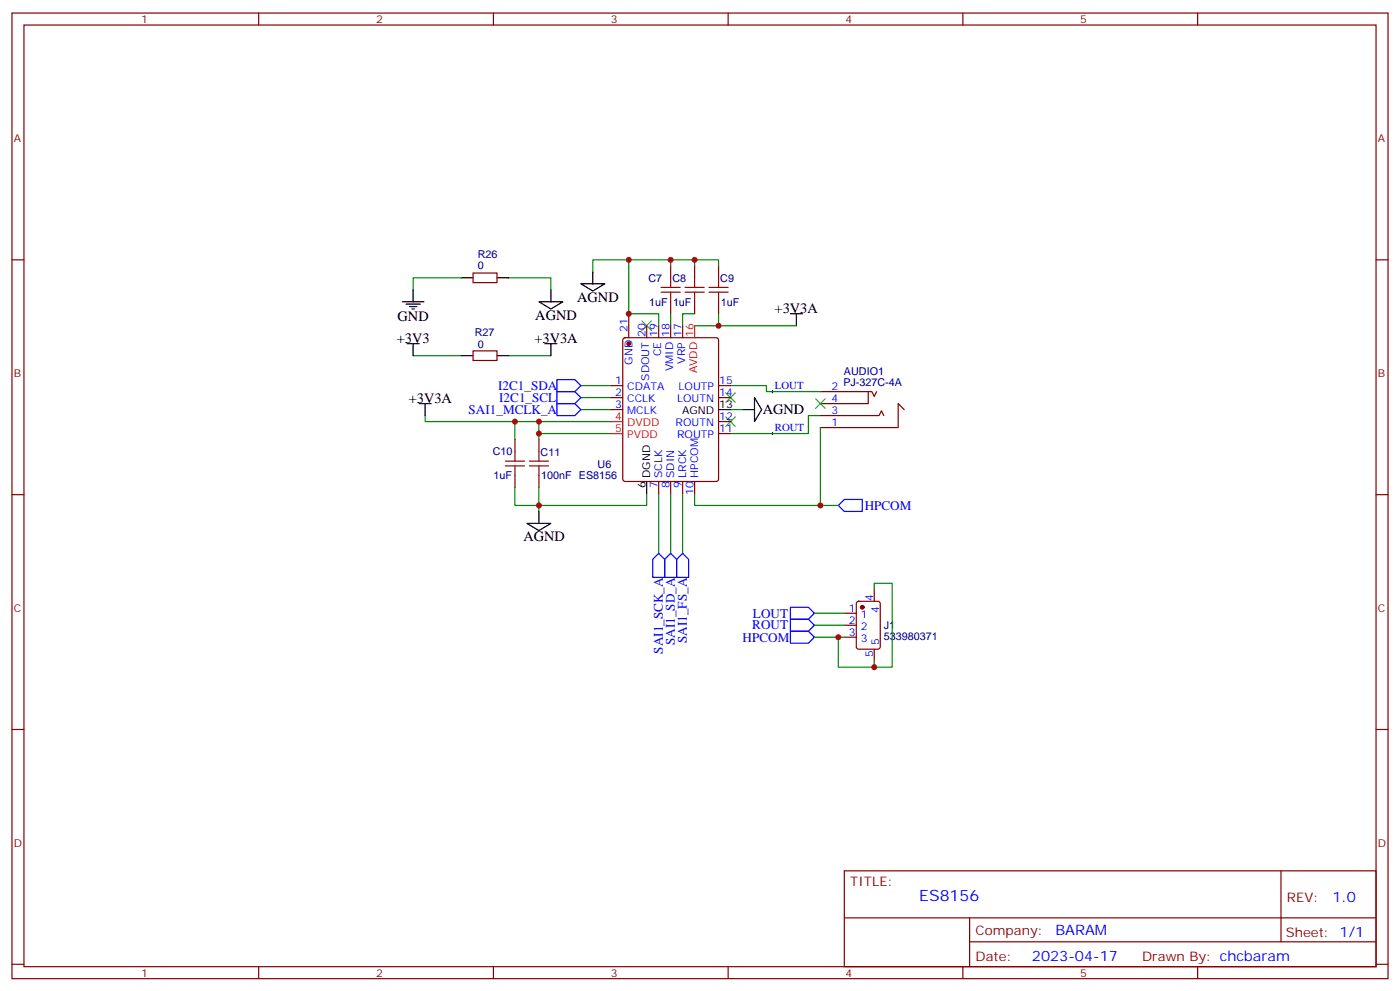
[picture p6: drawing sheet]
<svg xmlns="http://www.w3.org/2000/svg" width="412mm" height="292mm" viewBox="0 0 412 292" stroke-linecap="round" stroke-linejoin="round" font-family="sans-serif">
<g fill="none" stroke="#870000" stroke-width=".35">
<path d="M3.5 3.8h405.4v284.4h-405.4zM7.1 7.4h398.2v277.3h-398.2zM76.2 3.8v3.6M145.3 3.8v3.6M214.5 3.8v3.6M283.6 3.8v3.6M352.8 3.8v3.6M3.5 76.5h3.6M197.6 78.3v3.5M204.6 78.3v3.5M211.7 78.3v3.5M405.3 76.5h3.6"/>
<path d="M139.3 80.4h7.1v2.8h-7.1zM183.7 99.7l.4-.3h26.9l.6 .5 .1 41.2-.5 .6-27.1 .1-.6-.5-.1-41.1zM185.2 92.4v7M190.5 95.9v3.5M194 95.9v3.5M197.6 88.9v3.5M197.6 95.9v3.5M201.1 95.9v3.5M204.6 88.9v3.5M211.7 88.9v3.5M139.3 103.3h7.1v2.9h-7.1zM179.9 113.6h3.5"/>
<path d="M179.9 117.1h3.5M211.7 113.6h3.5M211.7 117.1h3.5M241.7 115.3h15.1l.7 1.4 .7-1.4M255.8 115.3v3.6h-14.1M151.7 129.4v3.6M158.7 129.4v3.6M179.9 120.6h3.5M211.7 127.7h3.5M211.7 124.1h3.5M241.7 122.4h17.2l.7-1.4 .7 1.4M266.3 120.6l-1.7-1.7v7h-22.9"/>
<path d="M3.5 145.7h3.6M151.7 140v3.5M158.7 140v3.5M194 141.8v3.5M197.6 141.8v3.5M201.1 141.8v3.5M204.6 141.8v3.5M405.3 145.7h3.6M252.5 177.3l.4-.2h5.7l.6 .4 .1 13-.5 .6-5.9 .1-.6-.5-.1-12.9zM257.5 173.5v3.6M248.7 180.6h3.5M248.7 184.1h3.5"/>
<path d="M248.7 187.6h3.5M257.5 191.2v3.5M3.5 214.8h3.6M405.3 214.8h3.6M248.7 256.4h156.6v28.3h-156.6zM377.3 256.5v20.8M248.7 270.3h156.5M285.6 277.3h119.6M285.6 270.3v14.1M3.5 284h3.6M76.2 284.7v3.5M145.3 284.7v3.5"/>
<path d="M214.5 284.7v3.5M283.6 284.7v3.5M352.8 284.7v3.5M405.3 284h3.6"/>
</g>
<g fill="none" stroke="#008700" stroke-width=".35">
<path d="M185.2 76.5h-10.6v3.5M197.6 76.5h-12.4v15.9h8.8v3.5M197.6 78.3v-1.8h7v1.8M204.6 76.5h7.1v1.8M135.8 81.8h-14.1v3.5M149.9 81.8h12.4v3.5M197.6 92.4v3.5M204.6 92.4h-3.5v3.5M211.7 92.4v3.5h-7.1M211.7 95.9h22.9M121.7 104.7h14.1M149.9 104.7h12.4"/>
<path d="M171.1 117.1h8.8M171.1 113.6h8.8M215.2 113.6h10.6v1.7h15.9M125.2 122.4v1.7h26.5M158.7 124.1v3.6M171.1 120.6h8.8M179.9 127.7h-21.2v1.7M179.9 124.1h-28.2v5.3M215.2 120.6h3.5M241.7 122.4h-3.6v5.3h-22.9M241.7 125.9v22.9h-37.1v-3.5M151.7 143.5v5.3h7v-5.3"/>
<path d="M190.5 145.3v3.5h-31.8v1.8M194 145.3v17.6M197.6 145.3v17.6M201.1 145.3v17.6M241.7 148.8h5.2M257.5 173.5v-1.7h5.3v24.7h-5.3v-1.8M239.9 180.6h8.8M239.9 184.1h8.8M239.9 187.6h8.8M246.9 187.6v8.9h10.6"/>
</g>
<g fill="none" stroke="#000" stroke-width=".35">
<path d="M118.5 88.9h6.4M119.6 89.6h4.2M120.6 90.3h2.2M121.4 91h.7M121.7 85.3v3.6M135.8 81.8h3.5M146.4 81.8h3.5M158.7 88.9h7.1l-3.5 2.1zM162.3 85.3v3.6M171.1 83.6h7.1l-3.6 2.1zM174.6 80v3.6M232.8 92.4h3.6"/>
<path d="M234.6 92.4v3.5M119.9 101.2h3.6M121.7 101.2v3.5M123.5 118.9h3.5M125.2 118.9v3.5M135.8 104.7h3.5M146.4 104.7h3.5M160.5 101.2h3.5M162.3 101.2v3.5M222.2 117.1l2.2 3.5-2.2 3.5zM211.7 120.6h3.5M218.7 120.6h3.5"/>
<path d="M155.2 154.1h7.1l-3.6 2.1zM158.7 150.6v3.5M190.5 141.8v3.5"/>
</g>
<path d="M227.2 115.3h.7M227.5 115v.7M227.2 127.7h.7M227.5 127.3v.7" fill="none" stroke="#000" stroke-width=".29"/>
<path d="M164 115.3h5.3l1.8 1.8-1.8 1.8h-5.3zM164 111.8h5.3l1.8 1.8-1.8 1.7h-5.3zM164 118.9h5.3l1.8 1.7-1.8 1.8h-5.3zM246.9 148.8l1.8-1.7h5.3v3.5h-5.3zM194 162.9l1.8 1.8v5.3h-3.5v-5.3zM197.6 162.9l1.7 1.8v5.3h-3.5v-5.3zM201.1 162.9l1.7 1.8v5.3h-3.5v-5.3zM232.8 178.8h5.3l1.8 1.8-1.8 1.8h-5.3zM232.8 182.4h5.3l1.8 1.7-1.8 1.8h-5.3zM232.8 185.9h5.3l1.8 1.7-1.8 1.8h-5.3z" fill="none" stroke="#00f" stroke-width=".35"/>
<path d="M189.1 94.5l2.8 2.8M191.9 94.5l-2.8 2.8M213.8 115.7l2.8 2.8M216.6 115.7l-2.8 2.8M240.2 117.4l2.9 2.9M243.1 117.4l-2.9 2.9M213.8 122.7l2.8 2.9M216.6 122.7l-2.8 2.9" fill="none" stroke="#3c3" stroke-width=".35"/>
<g fill="none" stroke="#a10000" stroke-width=".35">
<path d="M194.7 86h5.7M194.7 84.6h5.7M197.6 81.8v2.8M197.6 86v2.9M201.8 86h5.6M201.8 84.6h5.6M204.6 81.8v2.8M204.6 86v2.9M208.8 86h5.7M208.8 84.6h5.7M211.7 81.8v2.8M211.7 86v2.9"/>
<path d="M148.9 137.2h5.6M148.9 135.8h5.6M151.7 133v2.8M151.7 137.2v2.8M155.9 137.2h5.7M155.9 135.8h5.7M158.7 133v2.8M158.7 137.2v2.8"/>
</g>
<g fill="#870000" stroke="#870000" stroke-width=".35">
<circle cx="185.2" cy="101.2" r=".53"/>
<circle cx="254" cy="178.8" r=".53"/>
</g>
<path d="M204.6 95.9v3.5M179.9 124.1h3.5M179.9 127.7h3.5" fill="none" stroke="#f00" stroke-width=".35"/>
<g fill="#c00">
<circle cx="158.8" cy="127.7" r=".88"/>
<circle cx="151.7" cy="124.1" r=".88"/>
<circle cx="185.2" cy="76.5" r=".88"/>
<circle cx="158.8" cy="148.8" r=".88"/>
<circle cx="197.6" cy="76.5" r=".88"/>
<circle cx="204.6" cy="76.5" r=".88"/>
<circle cx="211.7" cy="95.9" r=".88"/>
<circle cx="241.7" cy="148.8" r=".88"/>
<circle cx="246.9" cy="187.6" r=".88"/>
<circle cx="257.5" cy="196.5" r=".88"/>
<circle cx="185.2" cy="92.4" r=".88"/>
<circle cx="158.8" cy="124.1" r=".88"/>
</g>
<text font-size="4.6" fill="#00f" x="270.8" y="265.5">ES8156</text>
<g font-size="4.2">
<text x="170" y="88.9">AGND</text>
<text x="117.1" y="94.5">GND</text>
<text x="157.7" y="94.2">AGND</text>
<text x="228.2" y="92">+3V3A</text>
<text x="116.9" y="100.9">+3V3</text>
<text x="157.4" y="100.9">+3V3A</text>
<text x="120.4" y="118.5">+3V3A</text>
<text x="224.7" y="122.1">AGND</text>
<text x="154.2" y="159.4">AGND</text>
</g>
<g font-size="4.2" fill="#00f">
<text x="392.5" y="265.7">1.0</text>
<text x="310.9" y="275.3">BARAM</text>
<text x="304" y="283.1">2023-04-17</text>
</g>
<g font-size="3.9" fill="#00f">
<text x="146.8" y="114.8">I2C1_SDA</text>
<text x="147.1" y="118.4">I2C1_SCL</text>
<text x="138" y="121.9">SAI1_MCLK_A</text>
<text x="254.7" y="150.1">HPCOM</text>
<text x="221.6" y="185.4">ROUT</text>
<text x="221.8" y="181.8">LOUT</text>
<text x="198.8" y="189.9" transform="rotate(-90 198.8 189.9)">SAI1_SD_A</text>
<text x="202.3" y="189.3" transform="rotate(-90 202.3 189.3)">SAI1_FS_A</text>
<text x="218.7" y="189">HPCOM</text>
<text x="195.3" y="192.5" transform="rotate(-90 195.3 192.5)">SAI1_SCK_A</text>
</g>
<g font-size="3.9" fill="#800">
<text x="250.5" y="261">TITLE:</text>
<text x="379.1" y="265.7">REV:</text>
<text x="287.4" y="275.2">Company:</text>
<text x="378.7" y="275.8">Sheet: 1/1</text>
<text x="287.4" y="282.9">Date:</text>
<text x="336.4" y="283">Drawn By: chcbaram</text>
</g>
<g font-size="3.2" fill="#800">
<text x="41.6" y="6.8">1</text>
<text x="110.8" y="6.8">2</text>
<text x="179.9" y="6.8">3</text>
<text x="249.1" y="6.8">4</text>
<text x="318.2" y="6.8">5</text>
<text x="4.1" y="41.9">A</text>
<text x="405.9" y="41.9">A</text>
<text x="4.1" y="111.1">B</text>
<text x="405.9" y="111.1">B</text>
<text x="4.1" y="180.2">C</text>
<text x="405.9" y="180.2">C</text>
<text x="4.1" y="249.4">D</text>
<text x="405.9" y="249.4">D</text>
<text x="41.6" y="287.7">1</text>
<text x="110.8" y="287.7">2</text>
<text x="179.9" y="287.7">3</text>
<text x="249.1" y="287.7">4</text>
<text x="318.2" y="287.7">5</text>
</g>
<g font-size="3.2" fill="#000080">
<text x="140.8" y="76.1">R26</text>
<text x="140.8" y="79.3">0</text>
<text x="191" y="83">C7</text>
<text x="198.1" y="83">C8</text>
<text x="212.2" y="83">C9</text>
<text x="191.2" y="90">1uF</text>
<text x="198.2" y="90">1uF</text>
<text x="212.4" y="90">1uF</text>
<text x="139.9" y="98.8">R27</text>
<text x="140.7" y="102.4">0</text>
<text x="248.4" y="113.6">PJ-327C-4A</text>
<text x="248.6" y="110.4">AUDIO1</text>
<text x="145.1" y="134.1">C10</text>
<text x="159.3" y="134.1">C11</text>
<text x="176.1" y="137.7">U6</text>
<text x="145.3" y="141.2">1uF</text>
<text x="159.4" y="141.2">100nF ES8156</text>
<text x="260.4" y="185.2">J1</text>
<text x="260.4" y="188.4">533980371</text>
</g>
<g font-size="3.2" fill="#00f">
<text x="184.9" y="97.7" transform="rotate(-90 184.9 97.7)">21</text>
<text x="190.1" y="99.3" transform="rotate(-90 190.1 99.3)">20</text>
<text x="193.7" y="99.3" transform="rotate(-90 193.7 99.3)">19</text>
<text x="197.2" y="99.3" transform="rotate(-90 197.2 99.3)">18</text>
<text x="200.7" y="99.3" transform="rotate(-90 200.7 99.3)">17</text>
<text x="186.3" y="107.4" transform="rotate(-90 186.3 107.4)">GND</text>
<text x="194.7" y="105" transform="rotate(-90 194.7 105)">CE</text>
<text x="201.8" y="107" transform="rotate(-90 201.8 107)">VRP</text>
<text x="181.3" y="113.2">1</text>
<text x="191.2" y="112.1" transform="rotate(-90 191.2 112.1)">SDOUT</text>
<text x="198.3" y="109.4" transform="rotate(-90 198.3 109.4)">VMID</text>
<text x="211.8" y="113.2">15</text>
<text x="181.3" y="116.7">2</text>
<text x="184.7" y="115">CDATA</text>
<text x="184.7" y="118.5">CCLK</text>
<text x="199.4" y="118.5">LOUTN</text>
<text x="199.9" y="115">LOUTP</text>
<text x="211.8" y="116.7">14</text>
<text x="228.2" y="114.4">LOUT</text>
<text x="244.9" y="118.5">4</text>
<text x="244.9" y="115">2</text>
<text x="181.3" y="120.3">3</text>
<text x="184.7" y="122">MCLK</text>
<text x="199" y="125.6">ROUTN</text>
<text x="211.8" y="123.8">12</text>
<text x="244.9" y="125.6">1</text>
<text x="244.9" y="122">3</text>
<text x="199.5" y="129.1">ROUTP</text>
<text x="211.8" y="127.3">11</text>
<text x="228.2" y="126.8">ROUT</text>
<text x="193.7" y="143.6" transform="rotate(-90 193.7 143.6)">7</text>
<text x="195.1" y="140.7" transform="rotate(-90 195.1 140.7)">SCLK</text>
<text x="197.2" y="143.6" transform="rotate(-90 197.2 143.6)">8</text>
<text x="198.6" y="140.7" transform="rotate(-90 198.6 140.7)">SDIN</text>
<text x="200.7" y="143.6" transform="rotate(-90 200.7 143.6)">9</text>
<text x="202.1" y="140.7" transform="rotate(-90 202.1 140.7)">LRCK</text>
<text x="205.7" y="140.7" transform="rotate(-90 205.7 140.7)">HPCOM</text>
<text x="204.3" y="145.6" transform="rotate(-90 204.3 145.6)">10</text>
<text x="257.2" y="176.9" transform="rotate(-90 257.2 176.9)">4</text>
<text x="250" y="180.2">1</text>
<text x="250" y="183.8">2</text>
<text x="253.5" y="182">1</text>
<text x="253.5" y="185.5">2</text>
<text x="258.9" y="180.4" transform="rotate(-90 258.9 180.4)">4</text>
<text x="250" y="187.3">3</text>
<text x="253.5" y="189.1">3</text>
<text x="258.9" y="189.9" transform="rotate(-90 258.9 189.9)">5</text>
<text x="257.2" y="193.4" transform="rotate(-90 257.2 193.4)">5</text>
</g>
<g font-size="3.2" fill="#f00">
<text x="204.3" y="99.3" transform="rotate(-90 204.3 99.3)">16</text>
<text x="205.3" y="110" transform="rotate(-90 205.3 110)">AVDD</text>
<text x="181.3" y="123.8">4</text>
<text x="184.7" y="125.6">DVDD</text>
<text x="181.3" y="127.3">5</text>
<text x="184.7" y="129.1">PVDD</text>
</g>
<g font-size="3.2">
<text x="200.9" y="122">AGND</text>
<text x="211.8" y="120.3">13</text>
<text x="190.1" y="143.6" transform="rotate(-90 190.1 143.6)">6</text>
<text x="191.6" y="140.7" transform="rotate(-90 191.6 140.7)">DGND</text>
</g>
</svg>
